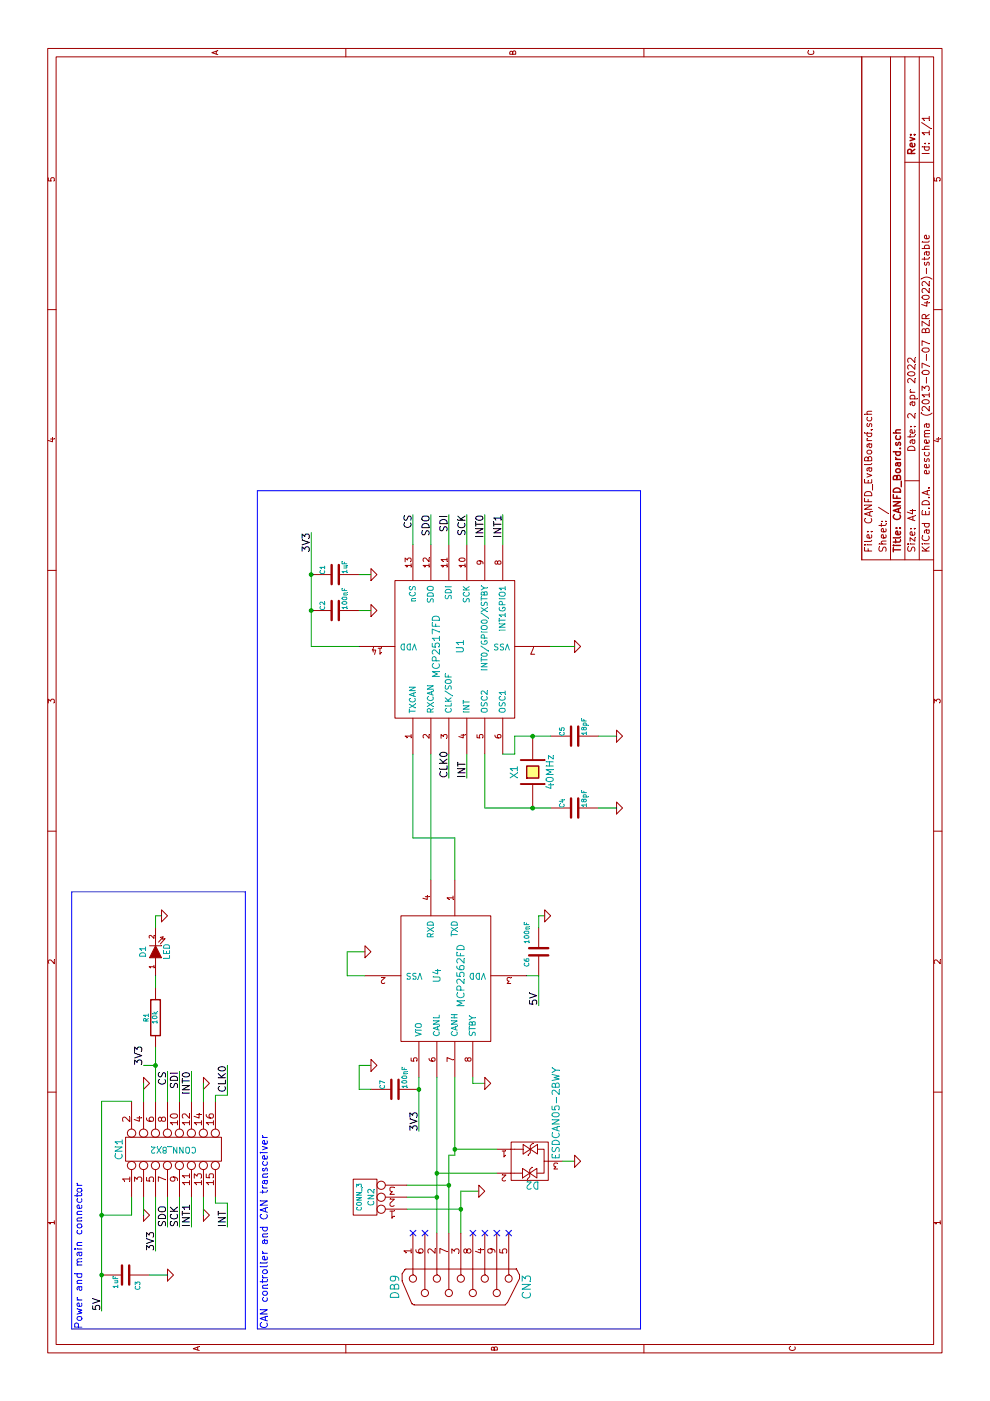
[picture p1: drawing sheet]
EESchema Schematic File Version 2
LIBS:power
LIBS:device
LIBS:transistors
LIBS:conn
LIBS:linear
LIBS:regul
LIBS:74xx
LIBS:cmos4000
LIBS:adc-dac
LIBS:memory
LIBS:xilinx
LIBS:special
LIBS:microcontrollers
LIBS:dsp
LIBS:microchip
LIBS:analog_switches
LIBS:motorola
LIBS:texas
LIBS:intel
LIBS:audio
LIBS:interface
LIBS:digital-audio
LIBS:philips
LIBS:display
LIBS:cypress
LIBS:siliconi
LIBS:opto
LIBS:atmel
LIBS:contrib
LIBS:valves
LIBS:CANFD_Board-cache
EELAYER 27 0
EELAYER END
$Descr A4 11693 8268
encoding utf-8
Sheet 1 1
Title "CANFD_Board.sch"
Date "2 apr 2022"
Rev ""
Comp ""
Comment1 ""
Comment2 ""
Comment3 ""
Comment4 ""
$EndDescr
$Comp
L MCP2517FD U1
U 1 1
P 6300 3800
F 0 "U1" H 6300 3750 60  0000 C CNN
F 1 "MCP2517FD" H 6300 3950 60  0000 C CNN
F 2 "" H 6300 3750 60  0000 C CNN
F 3 "" H 6300 3750 60  0000 C CNN
	1    6300 3800
	1    0    0    -1  
$EndComp
$Comp
L CONN_8X2 CN1
U 1 1
P 2100 1450
F 0 "CN1" H 2100 1900 60  0000 C CNN
F 1 "CONN_8X2" V 2100 1450 50  0000 C CNN
F 2 "~" H 2100 1450 60  0000 C CNN
F 3 "~" H 2100 1450 60  0000 C CNN
	1    2100 1450
	1    0    0    -1  
$EndComp
$Comp
L GND #PWR?
U 1 1
P 2650 1200
F 0 "#PWR?" H 2650 1200 30  0001 C CNN
F 1 "GND" H 2650 1130 30  0001 C CNN
F 2 "~" H 2650 1200 60  0000 C CNN
F 3 "~" H 2650 1200 60  0000 C CNN
	1    2650 1200
	1    0    0    -1  
$EndComp
$Comp
L GND #PWR?
U 1 1
P 1550 1200
F 0 "#PWR?" H 1550 1200 30  0001 C CNN
F 1 "GND" H 1550 1130 30  0001 C CNN
F 2 "~" H 1550 1200 60  0000 C CNN
F 3 "~" H 1550 1200 60  0000 C CNN
	1    1550 1200
	1    0    0    -1  
$EndComp
$Comp
L GND #PWR?
U 1 1
P 1550 1700
F 0 "#PWR?" H 1550 1700 30  0001 C CNN
F 1 "GND" H 1550 1630 30  0001 C CNN
F 2 "~" H 1550 1700 60  0000 C CNN
F 3 "~" H 1550 1700 60  0000 C CNN
	1    1550 1700
	1    0    0    -1  
$EndComp
$Comp
L GND #PWR?
U 1 1
P 2650 1700
F 0 "#PWR?" H 2650 1700 30  0001 C CNN
F 1 "GND" H 2650 1630 30  0001 C CNN
F 2 "~" H 2650 1700 60  0000 C CNN
F 3 "~" H 2650 1700 60  0000 C CNN
	1    2650 1700
	1    0    0    -1  
$EndComp
$Comp
L R R1
U 1 1
P 3200 1300
F 0 "R1" V 3280 1300 40  0000 C CNN
F 1 "10k" V 3207 1301 40  0000 C CNN
F 2 "~" V 3130 1300 30  0000 C CNN
F 3 "~" H 3200 1300 30  0000 C CNN
	1    3200 1300
	0    -1   -1   0   
$EndComp
$Comp
L LED D1
U 1 1
P 3750 1300
F 0 "D1" H 3750 1400 50  0000 C CNN
F 1 "LED" H 3750 1200 50  0000 C CNN
F 2 "~" H 3750 1300 60  0000 C CNN
F 3 "~" H 3750 1300 60  0000 C CNN
	1    3750 1300
	1    0    0    -1  
$EndComp
$Comp
L GND #PWR?
U 1 1
P 4050 1350
F 0 "#PWR?" H 4050 1350 30  0001 C CNN
F 1 "GND" H 4050 1280 30  0001 C CNN
F 2 "~" H 4050 1350 60  0000 C CNN
F 3 "~" H 4050 1350 60  0000 C CNN
	1    4050 1350
	1    0    0    -1  
$EndComp
Text Label 2800 1200 0    60   ~ 0
3V3
Text Label 1250 1300 0    60   ~ 0
3V3
$Comp
L GND #PWR?
U 1 1
P 6300 4800
F 0 "#PWR?" H 6300 4800 30  0001 C CNN
F 1 "GND" H 6300 4730 30  0001 C CNN
F 2 "~" H 6300 4800 60  0000 C CNN
F 3 "~" H 6300 4800 60  0000 C CNN
	1    6300 4800
	1    0    0    -1  
$EndComp
$Comp
L C C3
U 1 1
P 1050 1050
F 0 "C3" H 1100 1150 40  0000 L CNN
F 1 "1uF" H 1056 965 40  0000 L CNN
F 2 "~" H 1088 900 30  0000 C CNN
F 3 "~" H 1050 1050 60  0000 C CNN
	1    1050 1050
	-1   0    0    1   
$EndComp
$Comp
L C C2
U 1 1
P 6600 2800
F 0 "C2" H 6600 2900 40  0000 L CNN
F 1 "100nF" H 6606 2715 40  0000 L CNN
F 2 "~" H 6638 2650 30  0000 C CNN
F 3 "~" H 6600 2800 60  0000 C CNN
	1    6600 2800
	1    0    0    -1  
$EndComp
$Comp
L C C1
U 1 1
P 6900 2800
F 0 "C1" H 6900 2900 40  0000 L CNN
F 1 "1uF" H 6906 2715 40  0000 L CNN
F 2 "~" H 6938 2650 30  0000 C CNN
F 3 "~" H 6900 2800 60  0000 C CNN
	1    6900 2800
	1    0    0    -1  
$EndComp
$Comp
L GND #PWR?
U 1 1
P 6600 3100
F 0 "#PWR?" H 6600 3100 30  0001 C CNN
F 1 "GND" H 6600 3030 30  0001 C CNN
F 2 "~" H 6600 3100 60  0000 C CNN
F 3 "~" H 6600 3100 60  0000 C CNN
	1    6600 3100
	1    0    0    -1  
$EndComp
$Comp
L GND #PWR?
U 1 1
P 6900 3100
F 0 "#PWR?" H 6900 3100 30  0001 C CNN
F 1 "GND" H 6900 3030 30  0001 C CNN
F 2 "~" H 6900 3100 60  0000 C CNN
F 3 "~" H 6900 3100 60  0000 C CNN
	1    6900 3100
	1    0    0    -1  
$EndComp
Text Label 7250 2600 2    60   ~ 0
3V3
$Comp
L CRYSTAL X1
U 1 1
P 5250 4450
F 0 "X1" H 5250 4600 60  0000 C CNN
F 1 "40MHz" H 5250 4300 60  0000 C CNN
F 2 "~" H 5250 4450 60  0000 C CNN
F 3 "~" H 5250 4450 60  0000 C CNN
	1    5250 4450
	1    0    0    -1  
$EndComp
$Comp
L C C4
U 1 1
P 4950 4800
F 0 "C4" H 4950 4900 40  0000 L CNN
F 1 "18pF" H 4956 4715 40  0000 L CNN
F 2 "~" H 4988 4650 30  0000 C CNN
F 3 "~" H 4950 4800 60  0000 C CNN
	1    4950 4800
	1    0    0    -1  
$EndComp
$Comp
L C C5
U 1 1
P 5550 4800
F 0 "C5" H 5550 4900 40  0000 L CNN
F 1 "18pF" H 5556 4715 40  0000 L CNN
F 2 "~" H 5588 4650 30  0000 C CNN
F 3 "~" H 5550 4800 60  0000 C CNN
	1    5550 4800
	1    0    0    -1  
$EndComp
$Comp
L GND #PWR?
U 1 1
P 4950 5150
F 0 "#PWR?" H 4950 5150 30  0001 C CNN
F 1 "GND" H 4950 5080 30  0001 C CNN
F 2 "~" H 4950 5150 60  0000 C CNN
F 3 "~" H 4950 5150 60  0000 C CNN
	1    4950 5150
	1    0    0    -1  
$EndComp
$Comp
L GND #PWR?
U 1 1
P 5550 5150
F 0 "#PWR?" H 5550 5150 30  0001 C CNN
F 1 "GND" H 5550 5080 30  0001 C CNN
F 2 "~" H 5550 5150 60  0000 C CNN
F 3 "~" H 5550 5150 60  0000 C CNN
	1    5550 5150
	1    0    0    -1  
$EndComp
$Comp
L MCP2562FD U4
U 1 1
P 3550 3700
F 0 "U4" H 3550 3650 60  0000 C CNN
F 1 "MCP2562FD" H 3550 3850 60  0000 C CNN
F 2 "" H 3550 3700 60  0000 C CNN
F 3 "" H 3550 3700 60  0000 C CNN
	1    3550 3700
	-1   0    0    1   
$EndComp
$Comp
L GND #PWR?
U 1 1
P 1050 1400
F 0 "#PWR?" H 1050 1400 30  0001 C CNN
F 1 "GND" H 1050 1330 30  0001 C CNN
F 2 "~" H 1050 1400 60  0000 C CNN
F 3 "~" H 1050 1400 60  0000 C CNN
	1    1050 1400
	1    0    0    -1  
$EndComp
Text Label 750  850  0    60   ~ 0
5V
$Comp
L C C6
U 1 1
P 3750 4500
F 0 "C6" V 3850 4550 40  0000 L CNN
F 1 "100nF" V 3850 4250 40  0000 L CNN
F 2 "~" H 3788 4350 30  0000 C CNN
F 3 "~" H 3750 4500 60  0000 C CNN
	1    3750 4500
	0    -1   -1   0   
$EndComp
$Comp
L C C7
U 1 1
P 2600 3300
F 0 "C7" H 2600 3400 40  0000 L CNN
F 1 "100nF" H 2606 3215 40  0000 L CNN
F 2 "~" H 2638 3150 30  0000 C CNN
F 3 "~" H 2600 3300 60  0000 C CNN
	1    2600 3300
	1    0    0    -1  
$EndComp
Text Label 2250 3500 0    60   ~ 0
3V3
$Comp
L DB9 CN3
U 1 1
P 950 3850
F 0 "CN3" H 950 4400 70  0000 C CNN
F 1 "DB9" H 950 3300 70  0000 C CNN
F 2 "~" H 950 3850 60  0000 C CNN
F 3 "~" H 950 3850 60  0000 C CNN
	1    950  3850
	-1   0    0    1   
$EndComp
$Comp
L CONN_3 CN2
U 1 1
P 1700 3050
F 0 "CN2" V 1650 3050 50  0000 C CNN
F 1 "CONN_3" V 1750 3050 40  0000 C CNN
F 2 "~" H 1700 3050 60  0000 C CNN
F 3 "~" H 1700 3050 60  0000 C CNN
	1    1700 3050
	0    -1   -1   0   
$EndComp
NoConn ~ 1400 3450
NoConn ~ 1400 3550
NoConn ~ 1400 3950
NoConn ~ 1400 4050
NoConn ~ 1400 4150
NoConn ~ 1400 4250
Text Label 7400 3450 2    60   ~ 0
CS
Text Label 7400 3600 2    60   ~ 0
SDO
Text Label 7400 3750 2    60   ~ 0
SDI
Text Label 7400 3900 2    60   ~ 0
SCK
Text Label 7400 4050 2    60   ~ 0
INT0
Text Label 7400 4200 2    60   ~ 0
INT1
Text Label 5200 3750 0    60   ~ 0
CLK0
Text Label 5200 3900 0    60   ~ 0
INT
Text Label 2750 1400 2    60   ~ 0
CS
Text Label 1450 1400 0    60   ~ 0
SDO
Text Label 2750 1500 2    60   ~ 0
SDI
Text Label 1450 1500 0    60   ~ 0
SCK
Text Label 2750 1600 2    60   ~ 0
INT0
Text Label 1450 1600 0    60   ~ 0
INT1
Text Label 2800 1900 2    60   ~ 0
CLK0
Text Label 1450 1900 0    60   ~ 0
INT
$Comp
L ESDCAN D2
U 1 1
P 2000 4450
F 0 "D2" H 2000 4250 60  0000 C CNN
F 1 "ESDCAN05-2BWY" V 2200 4850 60  0000 C CNN
F 2 "" H 2005 4400 60  0000 C CNN
F 3 "" H 2005 4400 60  0000 C CNN
	1    2000 4450
	0    1    1    0   
$EndComp
Text Notes 600  700  0    60   ~ 0
Power and main connector
Text Notes 600  2250 0    60   ~ 0
CAN controller and CAN transceiver
Wire Wire Line
	2650 1200 2500 1200
Wire Wire Line
	1550 1200 1700 1200
Wire Wire Line
	2650 1700 2500 1700
Wire Wire Line
	1700 1700 1550 1700
Wire Wire Line
	2500 1300 2950 1300
Wire Wire Line
	3450 1300 3550 1300
Wire Wire Line
	3950 1300 4050 1300
Wire Wire Line
	4050 1300 4050 1350
Wire Wire Line
	2800 1200 2800 1300
Connection ~ 2800 1300
Wire Wire Line
	1700 1300 1250 1300
Wire Wire Line
	1550 1100 1700 1100
Wire Wire Line
	6300 4800 6300 4600
Connection ~ 6900 2600
Connection ~ 6600 2600
Wire Wire Line
	6600 3100 6600 3000
Wire Wire Line
	6900 3100 6900 3000
Wire Wire Line
	5400 4050 4950 4050
Wire Wire Line
	4950 4050 4950 4600
Wire Wire Line
	5400 4200 5400 4300
Wire Wire Line
	5400 4300 5550 4300
Wire Wire Line
	5550 4300 5550 4600
Connection ~ 4950 4450
Connection ~ 5550 4450
Wire Wire Line
	4950 5150 4950 5000
Wire Wire Line
	5550 5150 5550 5000
Wire Wire Line
	2500 850  2500 1100
Wire Wire Line
	1550 1100 1550 850 
Connection ~ 1550 850 
Connection ~ 1050 850 
Wire Wire Line
	1050 1400 1050 1250
Wire Wire Line
	3550 3050 3550 2900
Wire Wire Line
	3550 2900 3750 2900
Wire Wire Line
	3750 2900 3750 3050
Wire Wire Line
	3950 4500 4050 4500
Wire Wire Line
	4050 4500 4050 4550
Wire Wire Line
	3550 4500 3550 4400
Wire Wire Line
	2600 3100 2600 3000
Wire Wire Line
	2600 3000 2800 3000
Wire Wire Line
	2800 3000 2800 3100
Wire Wire Line
	2250 3500 2700 3500
Connection ~ 2600 3500
Wire Wire Line
	2650 4050 2650 3950
Wire Wire Line
	2650 3950 2700 3950
Wire Wire Line
	1400 3750 2050 3750
Wire Wire Line
	2050 3750 2050 3800
Wire Wire Line
	2050 3800 2700 3800
Wire Wire Line
	1750 3850 1750 4000
Wire Wire Line
	1600 3400 1600 3850
Connection ~ 1600 3850
Wire Wire Line
	1400 3650 2700 3650
Wire Wire Line
	1700 3400 1700 3650
Connection ~ 1700 3650
Wire Wire Line
	1800 3400 1800 3750
Connection ~ 1800 3750
Wire Wire Line
	1400 3850 1750 3850
Wire Wire Line
	7150 3450 7400 3450
Wire Wire Line
	7150 3600 7400 3600
Wire Wire Line
	7150 3750 7400 3750
Wire Wire Line
	7150 3900 7400 3900
Wire Wire Line
	7150 4050 7400 4050
Wire Wire Line
	7150 4200 7400 4200
Wire Wire Line
	5400 3750 5200 3750
Wire Wire Line
	5400 3900 5200 3900
Wire Wire Line
	2500 1400 2750 1400
Wire Wire Line
	2500 1500 2750 1500
Wire Wire Line
	2500 1600 2750 1600
Wire Wire Line
	2550 1900 2800 1900
Wire Wire Line
	2550 1900 2550 1800
Wire Wire Line
	2550 1800 2500 1800
Wire Wire Line
	1700 1400 1450 1400
Wire Wire Line
	1700 1500 1450 1500
Wire Wire Line
	1450 1600 1700 1600
Wire Wire Line
	1450 1900 1650 1900
Wire Wire Line
	1650 1900 1650 1800
Wire Wire Line
	1650 1800 1700 1800
Wire Wire Line
	1900 4150 1900 3650
Connection ~ 1900 3650
Wire Wire Line
	2100 4150 2100 3800
Connection ~ 2100 3800
Wire Wire Line
	2000 4800 2000 4700
Wire Wire Line
	6300 2600 7250 2600
Wire Wire Line
	6300 2600 6300 3000
Wire Wire Line
	4350 3600 5400 3600
Wire Wire Line
	4350 3800 4700 3800
Wire Wire Line
	4700 3800 4700 3450
Wire Wire Line
	4700 3450 5400 3450
Wire Wire Line
	750  850  2500 850 
$Comp
L GND #PWR?
U 1 1
P 4050 4550
F 0 "#PWR?" H 4050 4550 30  0001 C CNN
F 1 "GND" H 4050 4480 30  0001 C CNN
F 2 "~" H 4050 4550 60  0000 C CNN
F 3 "~" H 4050 4550 60  0000 C CNN
	1    4050 4550
	1    0    0    -1  
$EndComp
$Comp
L GND #PWR?
U 1 1
P 2650 4050
F 0 "#PWR?" H 2650 4050 30  0001 C CNN
F 1 "GND" H 2650 3980 30  0001 C CNN
F 2 "~" H 2650 4050 60  0000 C CNN
F 3 "~" H 2650 4050 60  0000 C CNN
	1    2650 4050
	1    0    0    -1  
$EndComp
$Comp
L GND #PWR?
U 1 1
P 2800 3100
F 0 "#PWR?" H 2800 3100 30  0001 C CNN
F 1 "GND" H 2800 3030 30  0001 C CNN
F 2 "~" H 2800 3100 60  0000 C CNN
F 3 "~" H 2800 3100 60  0000 C CNN
	1    2800 3100
	1    0    0    -1  
$EndComp
$Comp
L GND #PWR?
U 1 1
P 3750 3050
F 0 "#PWR?" H 3750 3050 30  0001 C CNN
F 1 "GND" H 3750 2980 30  0001 C CNN
F 2 "~" H 3750 3050 60  0000 C CNN
F 3 "~" H 3750 3050 60  0000 C CNN
	1    3750 3050
	1    0    0    -1  
$EndComp
$Comp
L GND #PWR?
U 1 1
P 2000 4800
F 0 "#PWR?" H 2000 4800 30  0001 C CNN
F 1 "GND" H 2000 4730 30  0001 C CNN
F 2 "~" H 2000 4800 60  0000 C CNN
F 3 "~" H 2000 4800 60  0000 C CNN
	1    2000 4800
	1    0    0    -1  
$EndComp
$Comp
L GND #PWR?
U 1 1
P 1750 4000
F 0 "#PWR?" H 1750 4000 30  0001 C CNN
F 1 "GND" H 1750 3930 30  0001 C CNN
F 2 "~" H 1750 4000 60  0000 C CNN
F 3 "~" H 1750 4000 60  0000 C CNN
	1    1750 4000
	1    0    0    -1  
$EndComp
Text Label 3300 4500 0    60   ~ 0
5V
Wire Wire Line
	3300 4500 3550 4500
Wire Notes Line
	600  600  4250 600 
Wire Notes Line
	4250 600  4250 2050
Wire Notes Line
	4250 2050 600  2050
Wire Notes Line
	600  2050 600  600 
Wire Notes Line
	600  2150 7600 2150
Wire Notes Line
	7600 2150 7600 5350
Wire Notes Line
	7600 5350 600  5350
Wire Notes Line
	600  5350 600  2150
$EndSCHEMATC
